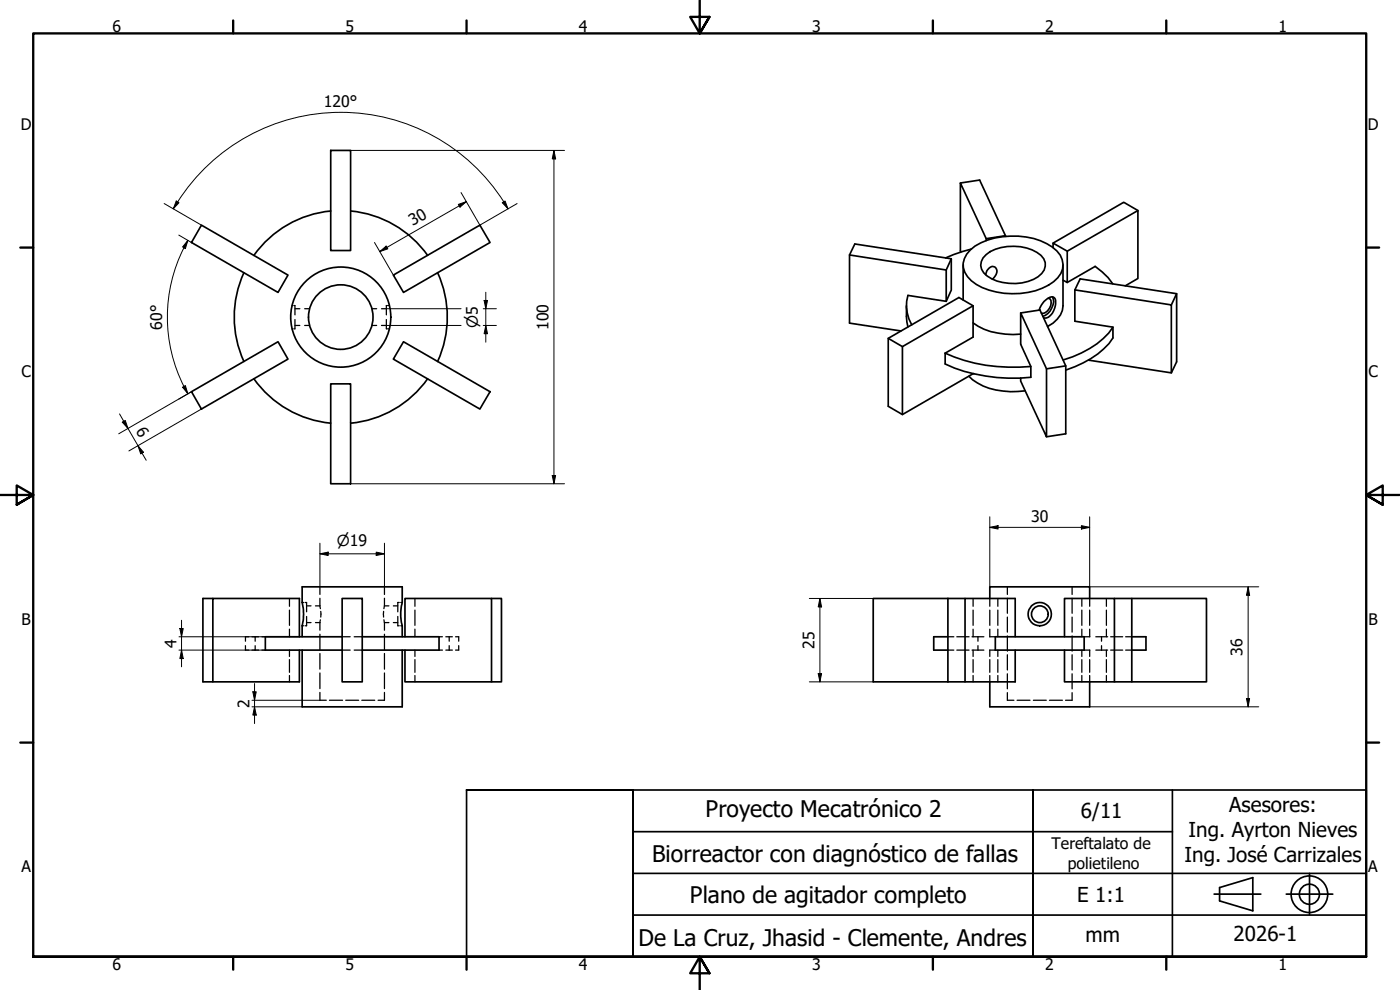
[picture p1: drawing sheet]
<svg xmlns="http://www.w3.org/2000/svg" width="420mm" height="297mm" viewBox="0 0 420 297" stroke-linecap="round" stroke-linejoin="round" font-family="sans-serif">
<!-- layer: Hidden (ISO) -->
<g fill="none" stroke="#000" stroke-width=".38">
<path d="M87.6 98.7h.3M87.6 91.7h.3M88.3 91.7h.2v2.8M88.5 95.9v2.8h-.2M88.5 97.6h1.5M88.5 92.6h1.5M91.4 97.6h1.5M91.4 92.6h1.5M111.6 97.6h1.4M111.6 92.6h1.4M114.5 97.6h1.5M114.5 92.6h1.5"/>
<path d="M116 95.9v2.8h.3M116.3 91.7h-.3v2.8M116.5 98.7h.3M116.5 91.7h.3M86.9 179.6v2.3M96 176.1v2.3M96 179.5v2.3M115.4 176.1v2.3M115.4 179.5v2.3M124.5 179.6v2.3M292 179.6v2.3M297.1 179.6v2.3"/>
<path d="M299.5 179.6v2.3M302.3 176.1v2.3M302.3 179.5v4.5M321.8 176.1v2.3M321.8 179.5v4.5M324.7 179.6v2.3M327 179.6v2.3M332 179.6v2.3M73.7 193.7v1.4h1M74.7 191.1h-1v1.3M75.6 191.1h2M75.6 195.1h2"/>
<path d="M76.6 191.1v1.3M76.6 193.7v1.4M78.6 191.1h1M78.6 195.1h1M86.9 183.1v4.5M86.9 188.8v2.3M86.9 195.1v1.9M86.9 197.9v3.8M90.7 187.8h.4M90.7 180.8h.4M91.6 180.8h.4v2.8M92 185v2.8h-.4"/>
<path d="M92 186.8h1.3M92 181.8h1.3M94.7 186.8h1.3M94.7 181.8h1.3M96 181.8l.1 .8M96 186.8v2.3M96 190.3v4.6M96 196.1v4.7M96.1 186l-.1 .8M96.3 183.4v1.8M102.7 191.1h2.4M102.7 195.1h2.4"/>
<path d="M106.3 191.1h2.4M106.3 195.1h2.4M115.1 183.4v1.8M115.2 186l.2 .8M115.4 181.8l-.2 .8M115.4 186.8h1.3M115.4 181.8h1.3M115.4 186.8v2.3M115.4 190.3v4.6M115.4 196.1v4.7M118 186.8h1.4M118 181.8h1.4"/>
<path d="M119.4 185v2.8h.4M119.8 180.8h-.4v2.8M120.3 187.8h.4M120.3 180.8h.4M124.5 183.1v4.5M124.5 188.8v2.3M124.5 195.1v1.9M124.5 197.9v3.8M131.8 191.1h1M131.8 195.1h1M133.8 191.1h2M133.8 195.1h2"/>
<path d="M134.8 191.1v1.3M134.8 193.7v1.4M136.7 191.1h1v1.3M137.7 193.7v1.4h-1M284.5 191.1h1.8M284.5 195.1h1.8M287.1 191.1h3.7M287.1 195.1h3.7M291.7 191.1h3.6M291.7 195.1h3.6M292 183.1v4.5M292 188.8v2.3"/>
<path d="M292 195.1v1.9M292 197.9v3.8M293.5 191.1v1.3M293.5 193.7v1.4M297 191.1h1.7M297 195.1h1.7M297.1 183.1v4.5M297.1 188.8v2.3M297.1 195.1v1.9M297.1 197.9v3.8M299.5 183.1v4.5M299.5 188.8v2.3"/>
<path d="M299.5 195.1v1.9M299.5 197.9v3.8M302.3 185.2v4.5M302.3 190.8v4.6M302.3 196.5v4.5M321.8 185.2v4.5M321.8 190.8v4.6M321.8 196.5v4.5M324.7 183.1v4.5M324.7 188.8v2.3M324.7 195.1v1.9M324.7 197.9v3.8"/>
<path d="M325.4 191.1h1.7M325.4 195.1h1.7M327 183.1v4.5M327 188.8v2.3M327 195.1v1.9M327 197.9v3.8M328.9 191.1h3.5M328.9 195.1h3.5M330.6 191.1v1.3M330.6 193.7v1.4M332 183.1v4.5M332 188.8v2.3"/>
<path d="M332 195.1v1.9M332 197.9v3.8M333.3 191.1h3.6M333.3 195.1h3.6M337.8 191.1h1.9M337.8 195.1h1.9M86.9 202.7v1.9M96 207.8v2.3h1.9M96 201.9v4.7M98.9 210.1h3.9M103.8 210.1h3.8M108.6 210.1h3.9"/>
<path d="M115.4 207.8v2.3h-1.9M115.4 201.9v4.7M124.5 202.7v1.9M292 202.7v1.9M297.1 202.7v1.9M299.5 202.7v1.9M302.3 207.8v2.3h2M302.3 202.2v4.5M305.2 210.1h3.9M310.1 210.1h3.9M315 210.1h3.8M321.8 207.8v2.3h-2"/>
<path d="M321.8 202.2v4.5M324.7 202.7v1.9M327 202.7v1.9M332 202.7v1.9"/>
</g>
<!-- layer: Visible (ISO) -->
<g fill="none" stroke="#000" stroke-width=".51">
<path d="M99.3 45.1h5.9v30.1h-5.9zM288.2 54.9l5.8-.9 7.8 16.9M60.5 67.5l25.9 15-3 5.2-25.9-14.9zM99.3 63.3a32 32 0 0 0-23.1 13.3M105.3 63.3a32 32 0 0 1 23 13.3M255 76.5l1.5-3.3 29 4.4v9.4l-1.5 3.4M285.5 77.6l-1.5 3.4v9.4M289.1 79.5v10.5M291.2 75a20.9 20.9 0 0 1 16.7-3.9 15.1 15.1 0 0 1 10.3 5.5 5.8 5.8 0 0 1-2 7.9 22.5 22.5 0 0 1-23.2 .8 6.4 6.4 0 0 1-3.6-7.7l.7-1.4zM291.5 74.7l-5.3 1.7-2.4 1M296 71.6l-7.8-16.7 .2 20.7M296 76.4a14.3 14.3 0 0 1 16.4 .2 3.9 3.9 0 0 1-.9 6.4 14.6 14.6 0 0 1-15.3-.2 3.8 3.8 0 0 1-.2-6.4z"/>
<path d="M301.8 70.7l-5.8 .9v.6M316 74.3v-1.4l4.3 2.5M319 79.5v12.2a7.2 7.2 0 0 1-4.6 6.3M341.5 63.2l-4.3-2.5-21.2 12.2M73.2 81.8a32 32 0 0 0 0 26.7M118 82.5l26-15 3.1 5.3-26 14.9zM131.3 81.8a32 32 0 0 1 0 26.7M272 91.7v3.3l.5 3.1M284 81l-29-4.5v20.5l15.4 2.3M284 90.4l-11.5-1.8a11 11 0 0 0 1.1 8.9M292 91.7l-21.2 12.3v20.4M292 96.9a20.1 20.1 0 0 0 14.3 3.4"/>
<path d="M295.8 82.4a2.63 2.63 0 0 1 2.4-2.4 1.68 1.68 0 0 1 .4 2.9l-.8 .9M306.3 93.9l5.8-.9 7.7 16.8v20.4l-5.7 .8M311.9 93.1a5.1 5.1 0 0 1 4-4 1.67 1.67 0 0 1 .9 2.2 4.8 4.8 0 0 1-2.9 4.1h-.7M312 92.9v.2M314.6 89.5a1.49 1.49 0 0 1 .7 2.2 2.91 2.91 0 0 1-2.8 2.3M315.8 89.1a4.6 4.6 0 0 1-2 5.5l-.8 .3M319 84.1l1.3 .7v-9.4l21.2-12.2v20.4l-3.8 2.2M320.3 84.8l8.4-4.9 3.8 3.4 1.4 1.8M322.6 87l1.6-3.3 28.9 4.4v20.5l-1.6 3.3M334 98.2a24.3 24.3 0 0 1-12.1 8.8l-2.8 1M353.1 88.1l-1.6 3.4M57.5 117.5l25.9-15 3 5.2-25.9 15z"/>
<path d="M76.2 113.7a32 32 0 0 0 23.1 13.3M99.3 115.2h5.9v29.9h-5.9zM121.1 102.5l26 15-3.1 5.2-26-15zM128.3 113.7a32 32 0 0 1-23 13.3M266.6 101.5l4.2 2.5M283.7 106v3.2a50.2 50.2 0 0 0 25.7 4v-3.2l-3.1-6.7v-9.4l7.8 16.8v20.3l-7.8-16.7v-.9M283.7 106l8.3-4.9v-9.4l-4.2-2.4-21.2 12.2v20.4l4.2 2.5 21.2-12.3M283.7 106a50.2 50.2 0 0 0 25.7 4M290.8 112.9a17.3 17.3 0 0 0 12.5 4.6l4.4-.2M319.8 109.8l-5.7 .9M326.7 108.1l24.8 3.8v-20.4l-28.9-4.5v9.4l11.4 1.8v3.2a23.8 23.8 0 0 1-11.4 8.6l-2.8 1M63.9 179.6h-3v25h29v-9.5"/>
<path d="M102.7 179.6h6v25h-6zM147.5 179.6h3v25h-3M284.5 179.6h-22.4v25h22.4M284.5 179.6h5.1M284.5 179.6v25M297.1 179.6v-3.5h29.9v3.5M334.5 179.6h5.2v25h-5.2M339.7 179.6h22.4v25h-22.4M89.9 191.1v-11.5h-26v25M90.7 191.1v-3.3a13.9 13.9 0 0 0 0-7v-4.7h30v4.7a13.9 13.9 0 0 0 0 7v3.3M90.7 195.1v17h30v-17M102.7 191.1h-23.1v4h23.1"/>
<path d="M108.7 191.1h23.1v4h-23.1M121.5 191.1v-11.5h26v25h-26v-9.5M284.5 191.1h-4.3v4h4.3M298.7 191.1h26.7v4h-26.7zM304.7 195.1v9.5h-20.2M304.7 191.1v-11.5h-15.1v25M319.5 191.1v-11.5h15v25h-15v-9.5M339.7 191.1h4.2v4h-4.2M297.1 204.6v7.5h29.9v-7.5"/>
<circle cx="102.3" cy="95.1" r="15"/>
<circle cx="102.3" cy="95.1" r="9.7"/>
<circle cx="312" cy="184.3" r="3.5"/>
<circle cx="312.1" cy="184.3" r="2.51"/>
</g>
<circle cx="292" cy="112.1" r=".25" fill="#000"/>
<!-- layer: Border (ISO) -->
<g fill="none" stroke="#000" stroke-width=".7">
<path d="M70 6.1v3.9M140 6.1v3.9M210 0v10l-2.9-4.9h5.8l-2.9 4.9 2.9-4.9M280 6.1v3.9M350 6.1v3.9M6.1 74.3h3.9M410 74.3h3.9M0 148.5h10l-5-2.8v5.7l5-2.9-5 2.9M420 148.5h-10l5-2.8v5.7l-5-2.9 5 2.9M6.1 222.8h3.9M410 222.8h3.9M10 287.1v-277.1h400v277.1h-400h400"/>
<path d="M70 287.1v3.8M140 287.1v3.8M212.9 292l-2.9-4.9 2.9 4.9h-5.8l2.9-4.9v9.9M280 287.1v3.8M350 287.1v3.8"/>
</g>
<!-- layer: Title (ISO) -->
<g fill="none" stroke="#000" stroke-width=".51">
<path d="M140 237h50h-50v50.1h50v-50.1M190 237v50.1zM190 237h220v50.1h-220zM310 237v50.1v-50.1M351.9 237v50.1h-41.9M190 249.5h161.9M310 257v20M190 262.1h220M190 274.6h220M310 262.1v12.5M364.4 268.3h14M366 266.3l10-3v10l-10-3z"/>
<path d="M386 268.3h14M393 262.1v12.3"/>
<circle cx="393" cy="268.3" r="5.5"/>
<circle cx="393" cy="268.3" r="3"/>
</g>
<!-- layer: Dimension (ISO) -->
<g fill="none" stroke="#000" stroke-width=".3">
<path d="M105.2 45.1h64.2M138.4 57.8l5.6 9.7 11.2-6.4M166.2 45.1l.6 2.6h-1.1zM166.2 45.1v100M49.3 61.1l11.2 6.4M52 62.7a58 58 0 0 1 100.5 0M52.9 60.3l.8 .5-1.7 1.9zM53.7 70.5l3.8 2.3M56.4 72.1l-.8 2.5-.8-.5zM56.4 72.1a46.1 46.1 0 0 0 0 46.1M112.4 72.8l5.6 9.7M114 75.5l1.9-1.7 .5 .9z"/>
<path d="M137.5 61.3l2.5-.8-2 1.7zM140 60.5l-26 15M150.7 60.8l.9-.5 .9 2.4zM116 97.6h22.4M116 92.6h22.4M145 97.6h4M145 92.6h4M145.3 90.2h1l-.5 2.4zM145.8 97.6l.5 2.5h-1zM145.8 87.7v15M53.7 119.7l3.8-2.2-21.9 12.7M54.8 116.2l.8-.5 .8 2.5z"/>
<path d="M35.9 124.2l8 13.9M36.7 126.7l.9-.5 .8 2.4zM41.4 133.7l1.7 2-.9 .5zM60.5 122.7l-21.8 12.6M105.2 145.1h64.2M165.7 142.7h1.1l-.6 2.4zM297.1 158.2l2.4-.5v1zM297.1 158.2h29.9M297.1 155.1v21M324.5 157.7l2.5 .5-2.5 .5zM327 155.1v21h50.8M96 166.2l2.5-.5v1z"/>
<path d="M96 166.2h19.4M96 163v13.1M112.9 165.7l2.5 .5-2.5 .5zM115.4 163v13.1M242.9 179.6h19.2M246.1 179.6l.5 2.5h-1zM246.1 179.6v25M374.6 176.1l.4 2.5h-.9zM374.6 176.1v36M53.7 195.1h25.9M53.7 191.1h36.2M54 188.6h1l-.5 2.5z"/>
<path d="M54.5 195.1l.5 2.5h-1zM54.5 186.1v14M75.6 210.1h20.4M75.6 212.1h15.1M75.9 207.6h1l-.5 2.5zM76.4 212.1l.5 2.5h-1zM76.4 205.1v12M242.9 204.6h19.2M245.6 202.1h1l-.5 2.5zM327 212.1h50.8M374.1 209.6h.9l-.4 2.5z"/>
</g>
<g fill="#000">
<path d="M166.2 45.1l.6 2.6h-1.1zM52.9 60.3l.8 .5-1.7 1.9zM56.4 72.1l-.8 2.5-.8-.5zM114 75.5l1.9-1.7 .5 .9zM137.5 61.3l2.5-.8-2 1.7zM150.7 60.8l.9-.5 .9 2.4zM145.3 90.2h1l-.5 2.4zM54.8 116.2l.8-.5 .8 2.5zM145.8 97.6l.5 2.5h-1zM36.7 126.7l.9-.5 .8 2.4zM41.4 133.7l1.7 2-.9 .5zM165.7 142.7h1.1l-.6 2.4z"/>
<path d="M297.1 158.2l2.4-.5v1zM324.5 157.7l2.5 .5-2.5 .5zM96 166.2l2.5-.5v1zM112.9 165.7l2.5 .5-2.5 .5zM374.6 176.1l.4 2.5h-.9zM54 188.6h1l-.5 2.5zM54.5 195.1l.5 2.5h-1zM246.1 179.6l.5 2.5h-1zM75.9 207.6h1l-.5 2.5zM76.4 212.1l.5 2.5h-1zM245.6 202.1h1l-.5 2.5zM374.1 209.6h.9l-.4 2.5z"/>
</g>
<g font-size="6.9">
<text x="211.8" y="245.2">Proyecto Mecatrónico 2</text>
<text x="195.7" y="258.7">Biorreactor con diagnóstico de fallas</text>
<text x="207.1" y="270.9">Plano de agitador completo</text>
<text x="191.6" y="283.8">De La Cruz, Jhasid - Clemente, Andres</text>
</g>
<g font-size="6.2">
<text x="324.4" y="245.5">6/11</text>
<text x="368.9" y="243.7">Asesores:</text>
<text x="356.7" y="251.1">Ing. Ayrton Nieves</text>
<text x="355.5" y="258.5">Ing. José Carrizales</text>
<text x="323.3" y="270.6">E 1:1</text>
<text x="325.8" y="282.8">mm</text>
<text x="370.2" y="282.4">2026-1</text>
</g>
<g font-size="4.8">
<text x="33.7" y="9.6">6</text>
<text x="103.7" y="9.6">5</text>
<text x="173.7" y="9.6">4</text>
<text x="243.7" y="9.6">3</text>
<text x="313.7" y="9.6">2</text>
<text x="383.7" y="9.6">1</text>
<text x="97.2" y="32.1">120°</text>
<text x="6.2" y="38.9">D</text>
<text x="410.5" y="38.9">D</text>
<text x="123.9" y="67.9" transform="rotate(-30 123.9 67.9)">30</text>
<text x="48.6" y="98.9" transform="rotate(-90 48.6 98.9)">60°</text>
<text x="164.7" y="99.1" transform="rotate(-90 164.7 99.1)">100</text>
<text x="6.4" y="113.1">C</text>
<text x="410.7" y="113.1">C</text>
<text x="40.6" y="129.2" transform="rotate(60 40.6 129.2)">6</text>
<text x="309.4" y="156.6">30</text>
<text x="6.4" y="187.4">B</text>
<text x="410.7" y="187.4">B</text>
<text x="53" y="194.4" transform="rotate(-90 53 194.4)">4</text>
<text x="244.5" y="194.7" transform="rotate(-90 244.5 194.7)">25</text>
<text x="372.9" y="196.7" transform="rotate(-90 372.9 196.7)">36</text>
<text x="74.9" y="212.4" transform="rotate(-90 74.9 212.4)">2</text>
<text x="315.5" y="254.9">Tereftalato de</text>
<text x="6.4" y="261.7">A</text>
<text x="320.4" y="260.7">polietileno</text>
<text x="410.7" y="261.7">A</text>
<text x="33.7" y="290.9">6</text>
<text x="103.7" y="290.9">5</text>
<text x="173.7" y="290.9">4</text>
<text x="243.7" y="290.9">3</text>
<text x="313.7" y="290.9">2</text>
<text x="383.7" y="290.9">1</text>
</g>
<g font-size="4.6">
<text x="143.4" y="98.4" transform="rotate(-90 143.4 98.4)">⌀5</text>
<text x="101.1" y="163.8">⌀19</text>
</g>
</svg>
